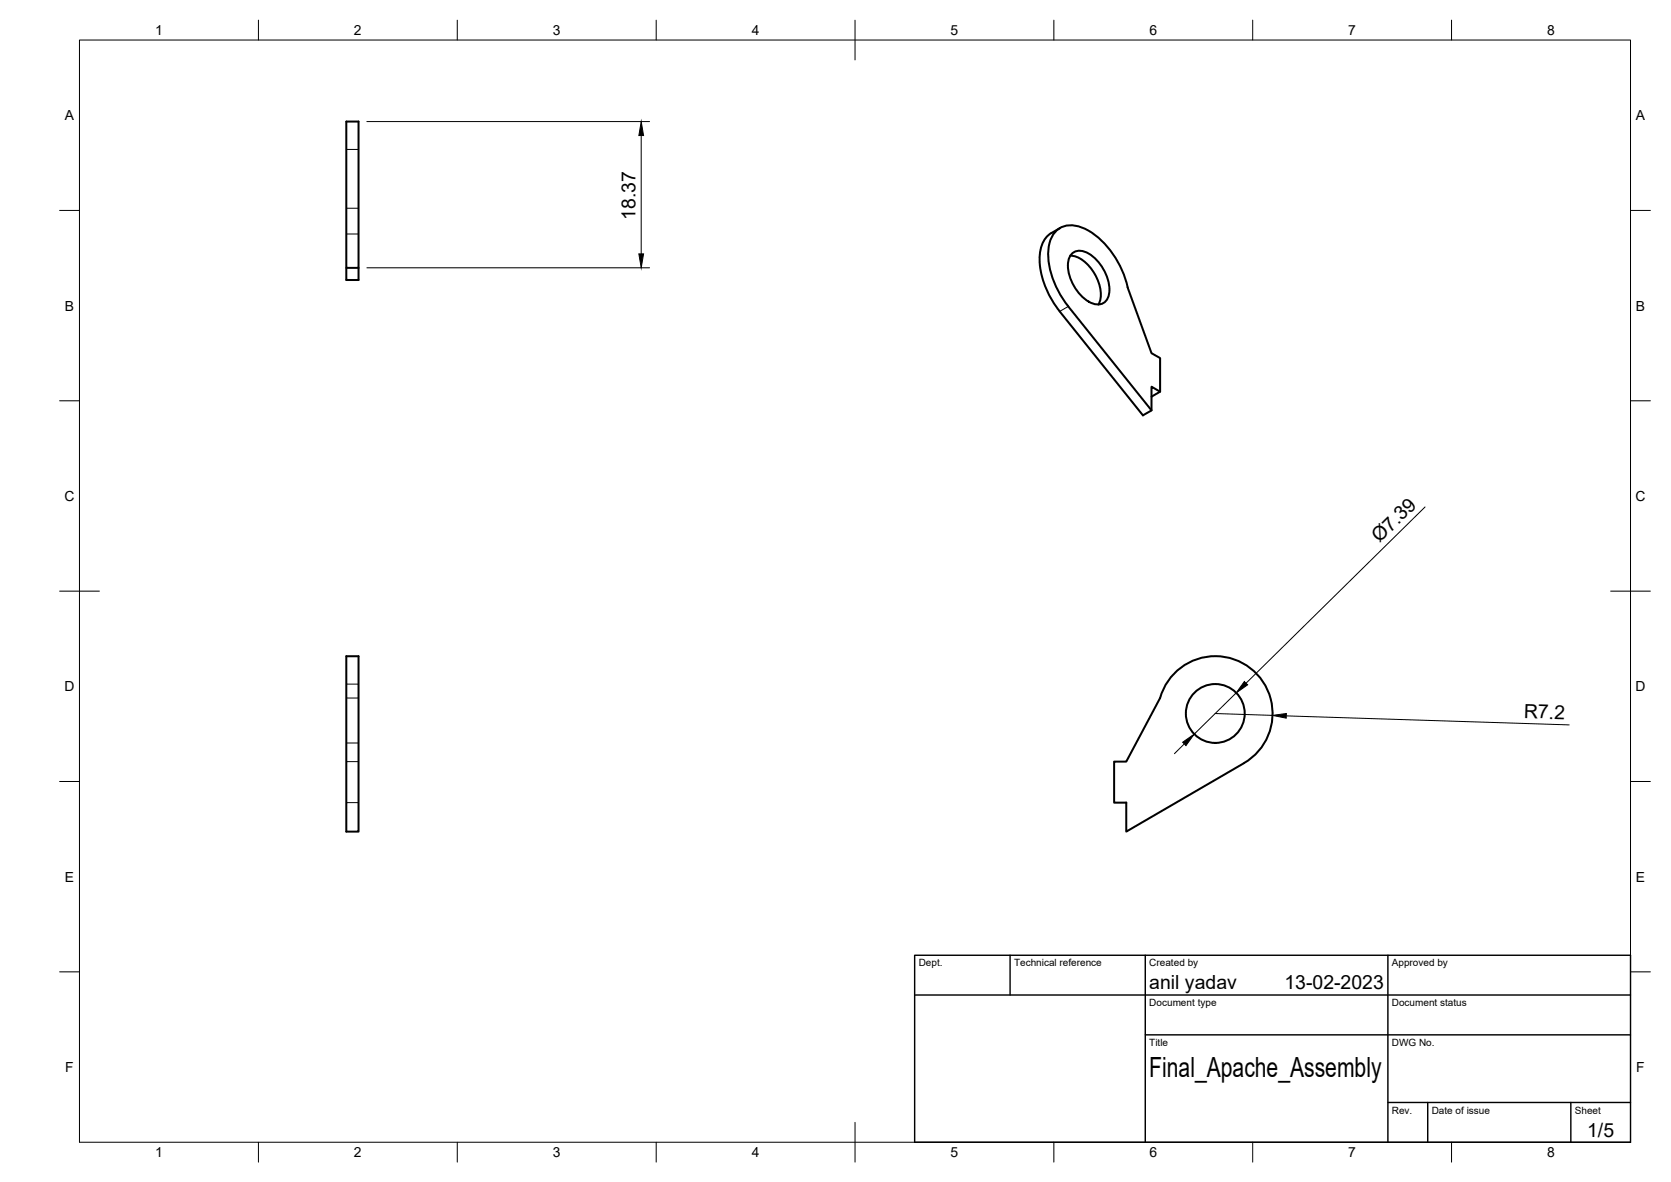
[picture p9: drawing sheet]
<svg xmlns="http://www.w3.org/2000/svg" width="420mm" height="297mm" viewBox="0 0 420 297" stroke-linecap="round" stroke-linejoin="round" font-family="sans-serif">
<!-- layer: Visible -->
<g fill="none" stroke="#000" stroke-width=".51">
<path d="M266.6 57.3a7.6 7.6 0 0 0-5.2 8.3 22.5 22.5 0 0 0 5.1 12.6l20.9 26.2 2.1-1.3-20.9-26.1a21 21 0 0 1-4.9-14.9 5.7 5.7 0 0 1 7.7-5.1 20 20 0 0 1 10.9 11.2l1.2 4M87.1 67.3h3v-36.7h-3v39.8h3v-3.1M269.1 64.3a7.8 7.8 0 0 1 6.2 4.6 8.3 8.3 0 0 1 .9 7.6M269.5 63.8a3.3 3.3 0 0 1 4.2-.1 11.3 11.3 0 0 1 5.2 10 2.92 2.92 0 0 1-4.3 2.5 11 11 0 0 1-6-10.4l.2-.8zM283.5 72.2l6 16.6 2.2 1.2v8.4l-2.2-1.2v5.9M291.7 98.4l-2.2 1.3M87.1 164.9h3v44.1h-3zM291.7 175.4l-8.5 16h-3.1v10.3h3.1v7.3l29.6-17.2M291.7 175.4a14.4 14.4 0 0 1 22.7-7.5 14.4 14.4 0 0 1-1.6 23.9"/>
<circle cx="305.6" cy="179.3" r="7.4"/>
</g>
<!-- layer: Hidden -->
<path d="M87.1 37.6h3M87.1 58.8h3M87.1 52.3h3M87.1 175.4h3M87.1 171.9h3M87.1 191.4h3M87.1 186.7h3M87.1 201.7h3" fill="none" stroke="#000" stroke-width=".25"/>
<!-- layer: Visible Narrow -->
<path d="M268.6 77l-2.2 1.3" fill="none" stroke="#000" stroke-width=".25"/>
<!-- layer: BORDER -->
<g fill="none" stroke="#000" stroke-width=".25">
<path d="M20 10.1h390v276.9h-390zM65 5.1v5M115 5.1v5M165 5.1v5M215 5.1v10M265 5.1v5M315 5.1v5M365 5.1v5M15 52.9h5M410 52.9h5M15 100.7h5M410 100.7h5"/>
<path d="M15 148.6h10M405 148.6h10M15 196.4h5M410 196.4h5M15 244.2h5M410 244.2h5M65 287v5M115 287v5M165 287v5M215 282.1v9.9M265 287v5M315 287v5"/>
<path d="M365 287v5"/>
</g>
<!-- layer: TITLEBLOCK -->
<path d="M230 240.1h180v46.9h-180zM230 250h180M254 240.1v9.9M288 240.1v46.9M349 240.1v46.9M288 260.1h122M349 277.1h61M359 277.1v9.9M395 277.1v9.9" fill="none" stroke="#000" stroke-width=".36"/>
<!-- layer: FD_Dimensions -->
<path d="M92.2 30.6h71.1M161.2 34.1v29.7M92.2 67.3h71.1M358.3 127.4l-45 44.3M305.5 179.3l14.4 .5M310.8 174.1l-10.5 10.4M323.4 179.9l71.1 2.3M297.8 187l-2.5 2.4" fill="none" stroke="#000" stroke-width=".25"/>
<path d="M161.2 30.6l.6 3.5h-1.2zM160.6 63.8h1.2l-.6 3.5zM312.9 171.3l.8 .8-2.9 2zM319.9 179.8l3.5-.5v1.2zM297.4 186.5l2.9-2-2.1 2.9z" fill="#000" stroke="#000" stroke-width=".25"/>
<text font-size="7" x="289" y="270.6">Final_Apache_Assembly</text>
<g font-size="4.9">
<text x="159.8" y="55.2" transform="rotate(-90 159.8 55.2)">18.37</text>
<text x="346.9" y="136.5" transform="rotate(-45 346.9 136.5)">Ø7.39</text>
<text x="383.1" y="180.4" transform="rotate(2 383.1 180.4)">R7.2</text>
<text x="289" y="248.5">anil yadav</text>
<text x="323" y="248.5">13-02-2023</text>
<text x="399.1" y="285.7">1/5</text>
</g>
<g font-size="3.5">
<text x="39" y="8.8">1</text>
<text x="89" y="8.8">2</text>
<text x="139" y="8.8">3</text>
<text x="189" y="8.8">4</text>
<text x="239" y="8.8">5</text>
<text x="289" y="8.8">6</text>
<text x="339" y="8.8">7</text>
<text x="389" y="8.8">8</text>
<text x="16.3" y="30.2">A</text>
<text x="411.3" y="30.2">A</text>
<text x="16.3" y="78">B</text>
<text x="411.3" y="78">B</text>
<text x="16.2" y="125.9">C</text>
<text x="411.2" y="125.9">C</text>
<text x="16.2" y="173.7">D</text>
<text x="411.2" y="173.7">D</text>
<text x="16.3" y="221.6">E</text>
<text x="411.3" y="221.6">E</text>
<text x="16.4" y="269.4">F</text>
<text x="411.4" y="269.4">F</text>
<text x="39" y="290.8">1</text>
<text x="89" y="290.8">2</text>
<text x="139" y="290.8">3</text>
<text x="189" y="290.8">4</text>
<text x="239" y="290.8">5</text>
<text x="289" y="290.8">6</text>
<text x="339" y="290.8">7</text>
<text x="389" y="290.8">8</text>
</g>
<g font-size="2.5">
<text x="231" y="242.9">Dept.</text>
<text x="255" y="242.9">Technical reference</text>
<text x="289" y="242.9">Created by</text>
<text x="350" y="242.9">Approved by</text>
<text x="289" y="252.8">Document type</text>
<text x="350" y="252.8">Document status</text>
<text x="289" y="262.9">Title</text>
<text x="350" y="262.9">DWG No.</text>
<text x="350" y="279.9">Rev.</text>
<text x="360" y="279.9">Date of issue</text>
<text x="396" y="279.9">Sheet</text>
</g>
</svg>
